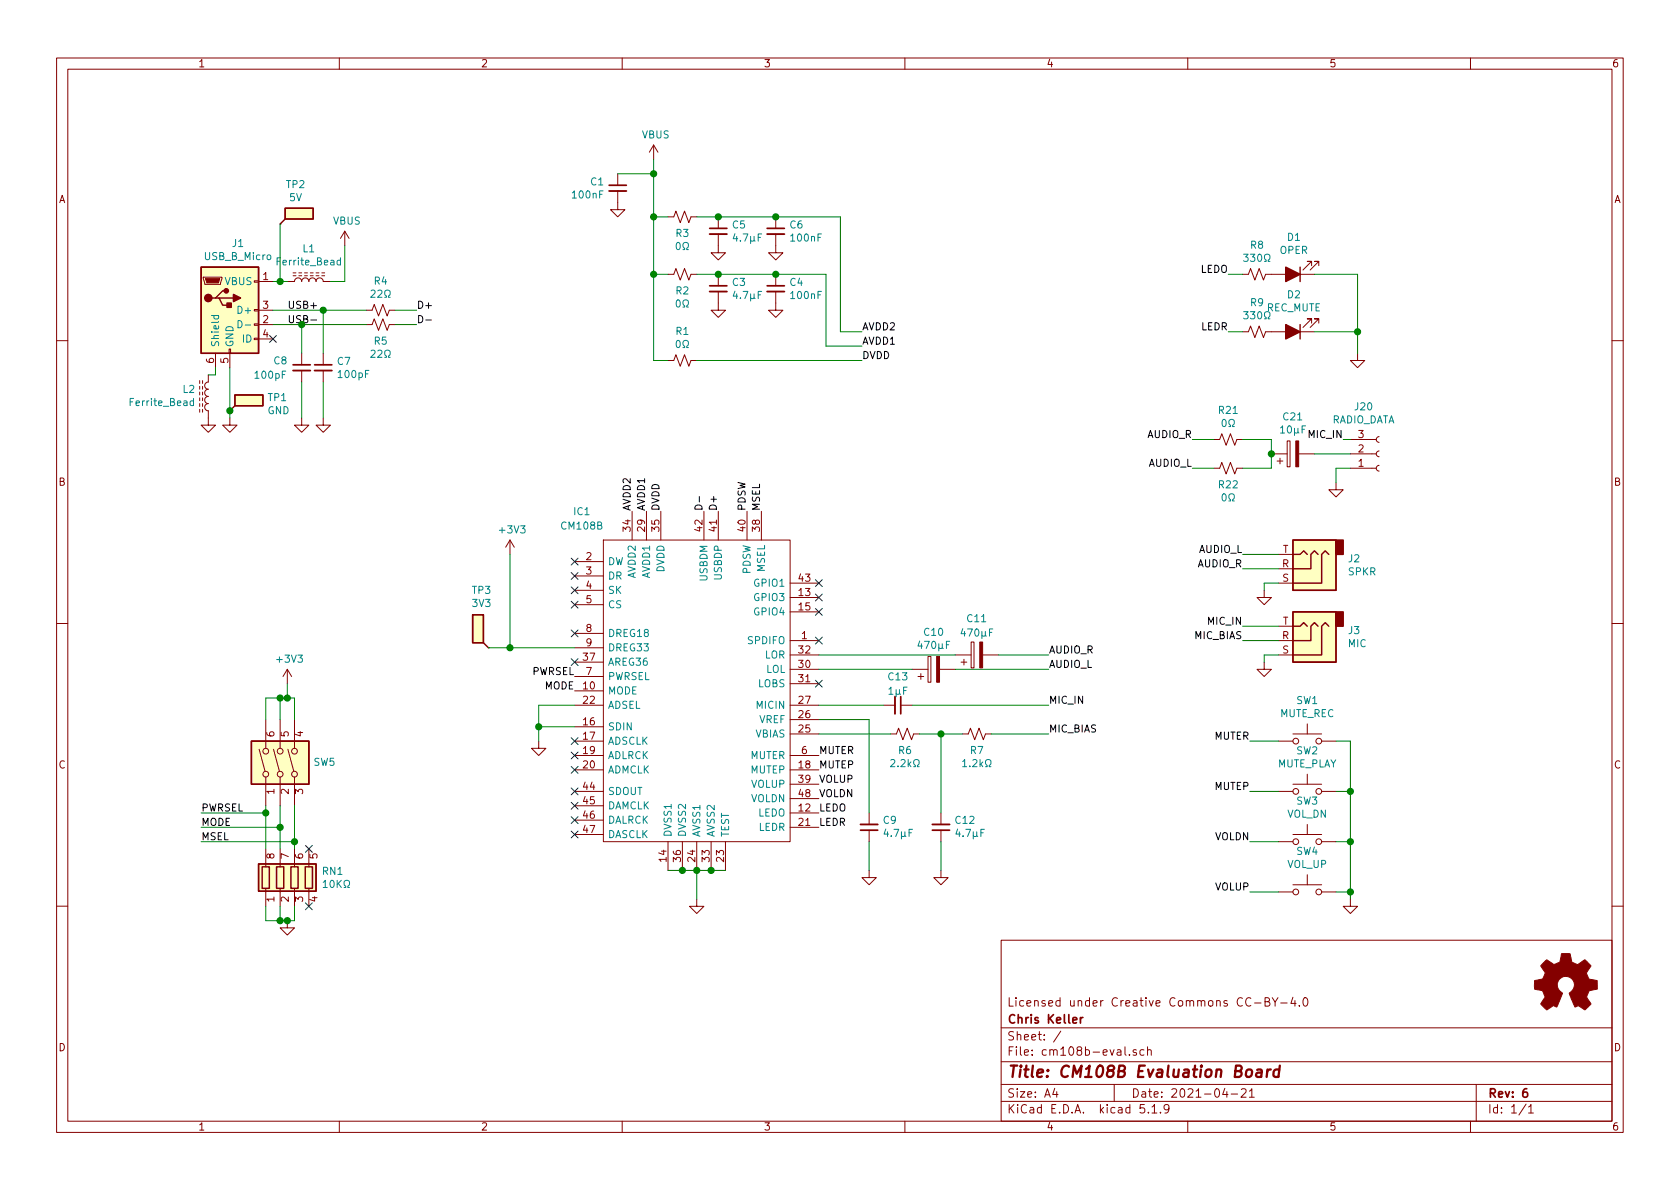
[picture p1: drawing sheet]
EESchema Schematic File Version 4
EELAYER 30 0
EELAYER END
$Descr A4 11693 8268
encoding utf-8
Sheet 1 1
Title "CM108B Evaluation Board"
Date "2021-04-21"
Rev "6"
Comp "Chris Keller"
Comment1 "Licensed under Creative Commons CC-BY-4.0"
Comment2 ""
Comment3 ""
Comment4 ""
$EndDescr
$Comp
L power:GND #PWR09
U 1 1
P 4850 6250
F 0 "#PWR09" H 4850 6000 50  0001 C CNN
F 1 "GND" H 4855 6077 50  0001 C CNN
F 2 "" H 4850 6250 50  0001 C CNN
F 3 "" H 4850 6250 50  0001 C CNN
	1    4850 6250
	1    0    0    -1  
$EndComp
$Comp
L power:VBUS #PWR05
U 1 1
P 2400 1700
F 0 "#PWR05" H 2400 1550 50  0001 C CNN
F 1 "VBUS" H 2415 1873 50  0000 C CNN
F 2 "" H 2400 1700 50  0001 C CNN
F 3 "" H 2400 1700 50  0001 C CNN
	1    2400 1700
	1    0    0    -1  
$EndComp
$Comp
L power:VBUS #PWR016
U 1 1
P 4550 1100
F 0 "#PWR016" H 4550 950 50  0001 C CNN
F 1 "VBUS" H 4565 1273 50  0000 C CNN
F 2 "" H 4550 1100 50  0001 C CNN
F 3 "" H 4550 1100 50  0001 C CNN
	1    4550 1100
	1    0    0    -1  
$EndComp
$Comp
L power:+3V3 #PWR08
U 1 1
P 3550 3850
F 0 "#PWR08" H 3550 3700 50  0001 C CNN
F 1 "+3V3" H 3565 4023 50  0000 C CNN
F 2 "" H 3550 3850 50  0001 C CNN
F 3 "" H 3550 3850 50  0001 C CNN
	1    3550 3850
	1    0    0    -1  
$EndComp
$Comp
L Connector:TestPoint_Flag TP3
U 1 1
P 3400 4500
F 0 "TP3" V 3797 4548 50  0000 C CNN
F 1 "3V3" V 3706 4548 50  0000 C CNN
F 2 "TestPoint:TestPoint_Pad_D1.0mm" H 3600 4500 50  0001 C CNN
F 3 "-" H 3600 4500 50  0001 C CNN
F 4 "0" H 3797 4648 50  0001 C CNN "Price"
F 5 "-" H 3797 4648 50  0001 C CNN "Vendor Part #"
F 6 "-" H 3797 4648 50  0001 C CNN "Vendor"
	1    3400 4500
	0    -1   -1   0   
$EndComp
$Comp
L Device:R_Small_US R4
U 1 1
P 2650 2150
F 0 "R4" V 2445 2150 50  0000 C CNN
F 1 "22Ω" V 2536 2150 50  0000 C CNN
F 2 "Resistor_SMD:R_1210_3225Metric" H 2650 2150 50  0001 C CNN
F 3 "https://www.mouser.com/datasheet/2/315/AOA0000C301-1488782.pdf" H 2650 2150 50  0001 C CNN
F 4 "0.17" H 2445 2250 50  0001 C CNN "Price"
F 5 "667-ERJ-14YJ220U" H 2445 2250 50  0001 C CNN "Vendor Part #"
F 6 "Mouser" H 2445 2250 50  0001 C CNN "Vendor"
	1    2650 2150
	0    1    1    0   
$EndComp
$Comp
L Device:R_Small_US R5
U 1 1
P 2650 2250
F 0 "R5" V 2763 2250 50  0000 C CNN
F 1 "22Ω" V 2854 2250 50  0000 C CNN
F 2 "Resistor_SMD:R_1210_3225Metric" H 2650 2250 50  0001 C CNN
F 3 "https://www.mouser.com/datasheet/2/315/AOA0000C301-1488782.pdf" H 2650 2250 50  0001 C CNN
F 4 "0.17" H 2763 2350 50  0001 C CNN "Price"
F 5 "667-ERJ-14YJ220U" H 2763 2350 50  0001 C CNN "Vendor Part #"
F 6 "Mouser" H 2763 2350 50  0001 C CNN "Vendor"
	1    2650 2250
	0    1    1    0   
$EndComp
$Comp
L Device:C_Small C8
U 1 1
P 2100 2550
F 0 "C8" H 1900 2600 50  0000 L CNN
F 1 "100pF" H 2000 2500 50  0000 R CNN
F 2 "Capacitor_SMD:C_1210_3225Metric" H 2100 2550 50  0001 C CNN
F 3 "https://www.mouser.com/datasheet/2/212/KEM_C1007_X8R_ULTRA_150C_SMD-1102703.pdf" H 2100 2550 50  0001 C CNN
F 4 "0.28" H 1900 2700 50  0001 C CNN "Price"
F 5 "80-C1210C101K3HACTU" H 1900 2700 50  0001 C CNN "Vendor Part #"
F 6 "Mouser" H 1900 2700 50  0001 C CNN "Vendor"
	1    2100 2550
	1    0    0    -1  
$EndComp
$Comp
L Device:C_Small C7
U 1 1
P 2250 2550
F 0 "C7" H 2342 2596 50  0000 L CNN
F 1 "100pF" H 2342 2505 50  0000 L CNN
F 2 "Capacitor_SMD:C_1210_3225Metric" H 2250 2550 50  0001 C CNN
F 3 "https://www.mouser.com/datasheet/2/212/KEM_C1007_X8R_ULTRA_150C_SMD-1102703.pdf" H 2250 2550 50  0001 C CNN
F 4 "0.28" H 2342 2696 50  0001 C CNN "Price"
F 5 "80-C1210C101K3HACTU" H 2342 2696 50  0001 C CNN "Vendor Part #"
F 6 "Mouser" H 2342 2696 50  0001 C CNN "Vendor"
	1    2250 2550
	1    0    0    -1  
$EndComp
$Comp
L power:GND #PWR03
U 1 1
P 2100 2900
F 0 "#PWR03" H 2100 2650 50  0001 C CNN
F 1 "GND" H 2105 2727 50  0001 C CNN
F 2 "" H 2100 2900 50  0001 C CNN
F 3 "" H 2100 2900 50  0001 C CNN
	1    2100 2900
	1    0    0    -1  
$EndComp
$Comp
L power:GND #PWR04
U 1 1
P 2250 2900
F 0 "#PWR04" H 2250 2650 50  0001 C CNN
F 1 "GND" H 2255 2727 50  0001 C CNN
F 2 "" H 2250 2900 50  0001 C CNN
F 3 "" H 2250 2900 50  0001 C CNN
	1    2250 2900
	1    0    0    -1  
$EndComp
$Comp
L Device:L_Core_Ferrite L1
U 1 1
P 2150 1950
F 0 "L1" V 2375 1950 50  0000 C CNN
F 1 "Ferrite_Bead" V 2284 1950 50  0000 C CNN
F 2 "Inductor_SMD:L_1210_3225Metric" H 2150 1950 50  0001 C CNN
F 3 "https://www.mouser.com/datasheet/2/336/W719-1480588.pdf" H 2150 1950 50  0001 C CNN
F 4 "0.92" H 2375 2050 50  0001 C CNN "Price"
F 5 "673-PE1210CCMC161STS" H 2375 2050 50  0001 C CNN "Vendor Part #"
F 6 "Mouser" H 2375 2050 50  0001 C CNN "Vendor"
	1    2150 1950
	0    -1   -1   0   
$EndComp
$Comp
L Device:L_Core_Ferrite L2
U 1 1
P 1450 2750
F 0 "L2" H 1538 2704 50  0000 L CNN
F 1 "Ferrite_Bead" H 1538 2795 50  0000 L CNN
F 2 "Inductor_SMD:L_1210_3225Metric" H 1450 2750 50  0001 C CNN
F 3 "https://www.mouser.com/datasheet/2/336/W719-1480588.pdf" H 1450 2750 50  0001 C CNN
F 4 "0.92" H 1538 2896 50  0001 C CNN "Price"
F 5 "673-PE1210CCMC161STS" H 1538 2896 50  0001 C CNN "Vendor Part #"
F 6 "Mouser" H 1538 2896 50  0001 C CNN "Vendor"
	1    1450 2750
	-1   0    0    1   
$EndComp
$Comp
L power:GND #PWR01
U 1 1
P 1450 2900
F 0 "#PWR01" H 1450 2650 50  0001 C CNN
F 1 "GND" H 1455 2727 50  0001 C CNN
F 2 "" H 1450 2900 50  0001 C CNN
F 3 "" H 1450 2900 50  0001 C CNN
	1    1450 2900
	1    0    0    -1  
$EndComp
$Comp
L Device:LED_ALT D1
U 1 1
P 9000 1900
F 0 "D1" H 8993 1645 50  0000 C CNN
F 1 "OPER" H 8993 1736 50  0000 C CNN
F 2 "LED_SMD:LED_0603_1608Metric" H 9000 1900 50  0001 C CNN
F 3 "https://www.mouser.com/datasheet/2/445/150060RS75000-1715052.pdf" H 9000 1900 50  0001 C CNN
F 4 "0.15" H 8993 1745 50  0001 C CNN "Price"
F 5 "710-150060RS75000" H 8993 1745 50  0001 C CNN "Vendor Part #"
F 6 "Mouser" H 8993 1745 50  0001 C CNN "Vendor"
	1    9000 1900
	-1   0    0    1   
$EndComp
$Comp
L Device:LED_ALT D2
U 1 1
P 9000 2300
F 0 "D2" H 8993 2045 50  0000 C CNN
F 1 "REC_MUTE" H 8993 2136 50  0000 C CNN
F 2 "LED_SMD:LED_0603_1608Metric" H 9000 2300 50  0001 C CNN
F 3 "https://www.mouser.com/datasheet/2/445/150060RS75000-1715052.pdf" H 9000 2300 50  0001 C CNN
F 4 "0.15" H 8993 2145 50  0001 C CNN "Price"
F 5 "710-150060RS75000" H 8993 2145 50  0001 C CNN "Vendor Part #"
F 6 "Mouser" H 8993 2145 50  0001 C CNN "Vendor"
	1    9000 2300
	-1   0    0    1   
$EndComp
$Comp
L Device:R_Small_US R8
U 1 1
P 8750 1900
F 0 "R8" V 8545 1900 50  0000 C CNN
F 1 "330Ω" V 8636 1900 50  0000 C CNN
F 2 "Resistor_SMD:R_1210_3225Metric" H 8750 1900 50  0001 C CNN
F 3 "https://www.mouser.com/datasheet/2/418/4/NG_DS_1773204-3_1-1358553.pdf" H 8750 1900 50  0001 C CNN
F 4 "0.13" H 8545 2000 50  0001 C CNN "Price"
F 5 "279-CRGCQ1210J330R" H 8545 2000 50  0001 C CNN "Vendor Part #"
F 6 "Mouser" H 8545 2000 50  0001 C CNN "Vendor"
	1    8750 1900
	0    1    1    0   
$EndComp
$Comp
L Device:R_Small_US R9
U 1 1
P 8750 2300
F 0 "R9" V 8545 2300 50  0000 C CNN
F 1 "330Ω" V 8636 2300 50  0000 C CNN
F 2 "Resistor_SMD:R_1210_3225Metric" H 8750 2300 50  0001 C CNN
F 3 "https://www.mouser.com/datasheet/2/418/4/NG_DS_1773204-3_1-1358553.pdf" H 8750 2300 50  0001 C CNN
F 4 "0.13" H 8545 2400 50  0001 C CNN "Price"
F 5 "279-CRGCQ1210J330R" H 8545 2400 50  0001 C CNN "Vendor Part #"
F 6 "Mouser" H 8545 2400 50  0001 C CNN "Vendor"
	1    8750 2300
	0    1    1    0   
$EndComp
$Comp
L power:GND #PWR021
U 1 1
P 9400 6250
F 0 "#PWR021" H 9400 6000 50  0001 C CNN
F 1 "GND" H 9405 6077 50  0001 C CNN
F 2 "" H 9400 6250 50  0001 C CNN
F 3 "" H 9400 6250 50  0001 C CNN
	1    9400 6250
	1    0    0    -1  
$EndComp
$Comp
L power:GND #PWR022
U 1 1
P 9450 2450
F 0 "#PWR022" H 9450 2200 50  0001 C CNN
F 1 "GND" H 9455 2277 50  0001 C CNN
F 2 "" H 9450 2450 50  0001 C CNN
F 3 "" H 9450 2450 50  0001 C CNN
	1    9450 2450
	1    0    0    -1  
$EndComp
$Comp
L power:+3V3 #PWR06
U 1 1
P 2000 4750
F 0 "#PWR06" H 2000 4600 50  0001 C CNN
F 1 "+3V3" H 2015 4923 50  0000 C CNN
F 2 "" H 2000 4750 50  0001 C CNN
F 3 "" H 2000 4750 50  0001 C CNN
	1    2000 4750
	1    0    0    -1  
$EndComp
$Comp
L power:GND #PWR07
U 1 1
P 2000 6400
F 0 "#PWR07" H 2000 6150 50  0001 C CNN
F 1 "GND" H 2005 6227 50  0001 C CNN
F 2 "" H 2000 6400 50  0001 C CNN
F 3 "" H 2000 6400 50  0001 C CNN
	1    2000 6400
	1    0    0    -1  
$EndComp
$Comp
L Device:R_Small_US R3
U 1 1
P 4750 1500
F 0 "R3" V 4863 1500 50  0000 C CNN
F 1 "0Ω" V 4954 1500 50  0000 C CNN
F 2 "Resistor_SMD:R_1210_3225Metric" H 4750 1500 50  0001 C CNN
F 3 "https://www.mouser.com/datasheet/2/219/RK73Z-1825387.pdf" H 4750 1500 50  0001 C CNN
F 4 "0.14" H 4863 1600 50  0001 C CNN "Price"
F 5 "660-RK73Z2ETTD" H 4863 1600 50  0001 C CNN "Vendor Part #"
F 6 "Mouser" H 4863 1600 50  0001 C CNN "Vendor"
	1    4750 1500
	0    1    1    0   
$EndComp
$Comp
L Device:C_Small C5
U 1 1
P 5000 1600
F 0 "C5" H 5092 1646 50  0000 L CNN
F 1 "4.7μF" H 5092 1555 50  0000 L CNN
F 2 "Capacitor_SMD:C_1210_3225Metric" H 5000 1600 50  0001 C CNN
F 3 "https://www.mouser.com/datasheet/2/396/mlcc02_e-1307760.pdf" H 5000 1600 50  0001 C CNN
F 4 "0.35" H 5092 1746 50  0001 C CNN "Price"
F 5 "963-EMK325B7475MN-T" H 5092 1746 50  0001 C CNN "Vendor Part #"
F 6 "Mouser" H 5092 1746 50  0001 C CNN "Vendor"
	1    5000 1600
	1    0    0    -1  
$EndComp
$Comp
L Device:C_Small C6
U 1 1
P 5400 1600
F 0 "C6" H 5492 1646 50  0000 L CNN
F 1 "100nF" H 5492 1555 50  0000 L CNN
F 2 "Capacitor_SMD:C_1210_3225Metric" H 5400 1600 50  0001 C CNN
F 3 "https://www.mouser.com/datasheet/2/212/KEM_C1023_X7R_AUTO_SMD-1093309.pdf" H 5400 1600 50  0001 C CNN
F 4 "0.37" H 5492 1746 50  0001 C CNN "Price"
F 5 "80-C1210C104K5RAUTO" H 5492 1746 50  0001 C CNN "Vendor Part #"
F 6 "Mouser" H 5492 1746 50  0001 C CNN "Vendor"
	1    5400 1600
	1    0    0    -1  
$EndComp
$Comp
L Device:R_Small_US R2
U 1 1
P 4750 1900
F 0 "R2" V 4863 1900 50  0000 C CNN
F 1 "0Ω" V 4954 1900 50  0000 C CNN
F 2 "Resistor_SMD:R_1210_3225Metric" H 4750 1900 50  0001 C CNN
F 3 "https://www.mouser.com/datasheet/2/219/RK73Z-1825387.pdf" H 4750 1900 50  0001 C CNN
F 4 "0.14" H 4863 2000 50  0001 C CNN "Price"
F 5 "660-RK73Z2ETTD" H 4863 2000 50  0001 C CNN "Vendor Part #"
F 6 "Mouser" H 4863 2000 50  0001 C CNN "Vendor"
	1    4750 1900
	0    1    1    0   
$EndComp
$Comp
L Device:C_Small C3
U 1 1
P 5000 2000
F 0 "C3" H 5092 2046 50  0000 L CNN
F 1 "4.7μF" H 5092 1955 50  0000 L CNN
F 2 "Capacitor_SMD:C_1210_3225Metric" H 5000 2000 50  0001 C CNN
F 3 "https://www.mouser.com/datasheet/2/396/mlcc02_e-1307760.pdf" H 5000 2000 50  0001 C CNN
F 4 "0.35" H 5092 2146 50  0001 C CNN "Price"
F 5 "963-EMK325B7475MN-T" H 5092 2146 50  0001 C CNN "Vendor Part #"
F 6 "Mouser" H 5092 2146 50  0001 C CNN "Vendor"
	1    5000 2000
	1    0    0    -1  
$EndComp
$Comp
L Device:C_Small C4
U 1 1
P 5400 2000
F 0 "C4" H 5492 2046 50  0000 L CNN
F 1 "100nF" H 5492 1955 50  0000 L CNN
F 2 "Capacitor_SMD:C_1210_3225Metric" H 5400 2000 50  0001 C CNN
F 3 "https://www.mouser.com/datasheet/2/212/KEM_C1023_X7R_AUTO_SMD-1093309.pdf" H 5400 2000 50  0001 C CNN
F 4 "0.37" H 5492 2146 50  0001 C CNN "Price"
F 5 "80-C1210C104K5RAUTO" H 5492 2146 50  0001 C CNN "Vendor Part #"
F 6 "Mouser" H 5492 2146 50  0001 C CNN "Vendor"
	1    5400 2000
	1    0    0    -1  
$EndComp
$Comp
L power:GND #PWR014
U 1 1
P 5000 1700
F 0 "#PWR014" H 5000 1450 50  0001 C CNN
F 1 "GND" H 5005 1527 50  0001 C CNN
F 2 "" H 5000 1700 50  0001 C CNN
F 3 "" H 5000 1700 50  0001 C CNN
	1    5000 1700
	1    0    0    -1  
$EndComp
$Comp
L Device:C_Small C1
U 1 1
P 4300 1300
F 0 "C1" H 4209 1346 50  0000 R CNN
F 1 "100nF" H 4209 1255 50  0000 R CNN
F 2 "Capacitor_SMD:C_1210_3225Metric" H 4300 1300 50  0001 C CNN
F 3 "https://www.mouser.com/datasheet/2/212/KEM_C1023_X7R_AUTO_SMD-1093309.pdf" H 4300 1300 50  0001 C CNN
F 4 "0.37" H 4209 1446 50  0001 C CNN "Price"
F 5 "80-C1210C104K5RAUTO" H 4209 1446 50  0001 C CNN "Vendor Part #"
F 6 "Mouser" H 4209 1446 50  0001 C CNN "Vendor"
	1    4300 1300
	1    0    0    -1  
$EndComp
$Comp
L power:GND #PWR017
U 1 1
P 4300 1400
F 0 "#PWR017" H 4300 1150 50  0001 C CNN
F 1 "GND" H 4305 1227 50  0001 C CNN
F 2 "" H 4300 1400 50  0001 C CNN
F 3 "" H 4300 1400 50  0001 C CNN
	1    4300 1400
	1    0    0    -1  
$EndComp
$Comp
L Device:CP C10
U 1 1
P 6500 4650
F 0 "C10" V 6755 4650 50  0000 C CNN
F 1 "470μF" V 6664 4650 50  0000 C CNN
F 2 "Vishay:CAPPM7343X430N" H 6538 4500 50  0001 C CNN
F 3 "https://www.mouser.com/datasheet/2/427/293d-1763499.pdf" H 6500 4650 50  0001 C CNN
F 4 "1.3" H 6755 4750 50  0001 C CNN "Price"
F 5 "74-293D477X9010E2TE3" V 6500 4650 50  0001 C CNN "Vendor Part #"
F 6 "Mouser" H 6755 4750 50  0001 C CNN "Vendor"
	1    6500 4650
	0    -1   -1   0   
$EndComp
$Comp
L Connector:AudioJack3 J2
U 1 1
P 9100 3950
F 0 "J2" H 8820 3883 50  0000 R CNN
F 1 "SPKR" H 8820 3974 50  0000 R CNN
F 2 "Connector_Audio:Jack_3.5mm_CUI_SJ-3524-SMT_Horizontal" H 9100 3950 50  0001 C CNN
F 3 "https://www.mouser.com/datasheet/2/670/sj_352x_smt-1779397.pdf" H 9100 3950 50  0001 C CNN
F 4 "1.26" H 8820 3983 50  0001 C CNN "Price"
F 5 "490-SJ3524-SMT-TR-GR" H 9100 3950 50  0001 C CNN "Vendor Part #"
F 6 "Mouser" H 8820 3983 50  0001 C CNN "Vendor"
	1    9100 3950
	-1   0    0    1   
$EndComp
$Comp
L power:GND #PWR019
U 1 1
P 8800 4600
F 0 "#PWR019" H 8800 4350 50  0001 C CNN
F 1 "GND" H 8805 4427 50  0001 C CNN
F 2 "" H 8800 4600 50  0001 C CNN
F 3 "" H 8800 4600 50  0001 C CNN
	1    8800 4600
	1    0    0    -1  
$EndComp
$Comp
L Connector:AudioJack3 J3
U 1 1
P 9100 4450
F 0 "J3" H 8820 4383 50  0000 R CNN
F 1 "MIC" H 8820 4474 50  0000 R CNN
F 2 "Connector_Audio:Jack_3.5mm_CUI_SJ-3524-SMT_Horizontal" H 9100 4450 50  0001 C CNN
F 3 "https://www.mouser.com/datasheet/2/670/sj_352x_smt-1779397.pdf" H 9100 4450 50  0001 C CNN
F 4 "1.26" H 8820 4483 50  0001 C CNN "Price"
F 5 "490-SJ3524SMTTRPI" H 9100 4450 50  0001 C CNN "Vendor Part #"
F 6 "Mouser" H 8820 4483 50  0001 C CNN "Vendor"
	1    9100 4450
	-1   0    0    1   
$EndComp
$Comp
L power:GND #PWR010
U 1 1
P 6050 6050
F 0 "#PWR010" H 6050 5800 50  0001 C CNN
F 1 "GND" H 6055 5877 50  0001 C CNN
F 2 "" H 6050 6050 50  0001 C CNN
F 3 "" H 6050 6050 50  0001 C CNN
	1    6050 6050
	1    0    0    -1  
$EndComp
$Comp
L Device:C_Small C9
U 1 1
P 6050 5750
F 0 "C9" H 5958 5704 50  0000 R CNN
F 1 "4.7μF" H 5958 5795 50  0000 R CNN
F 2 "Capacitor_SMD:C_1210_3225Metric" H 6050 5750 50  0001 C CNN
F 3 "https://www.mouser.com/datasheet/2/396/mlcc02_e-1307760.pdf" H 6050 5750 50  0001 C CNN
F 4 "0.35" H 5958 5804 50  0001 C CNN "Price"
F 5 "963-EMK325B7475MN-T" H 5958 5804 50  0001 C CNN "Vendor Part #"
F 6 "Mouser" H 5958 5804 50  0001 C CNN "Vendor"
	1    6050 5750
	-1   0    0    1   
$EndComp
$Comp
L Device:R_Small_US R6
U 1 1
P 6300 5100
F 0 "R6" V 6413 5100 50  0000 C CNN
F 1 "2.2kΩ" V 6504 5100 50  0000 C CNN
F 2 "Resistor_SMD:R_1210_3225Metric" H 6300 5100 50  0001 C CNN
F 3 "https://www.mouser.com/datasheet/2/219/RK73H-1825326.pdf" H 6300 5100 50  0001 C CNN
F 4 "0.2" H 6413 5200 50  0001 C CNN "Price"
F 5 "660-RK73H2ETTD2201F" H 6413 5200 50  0001 C CNN "Vendor Part #"
F 6 "Mouser" H 6413 5200 50  0001 C CNN "Vendor"
	1    6300 5100
	0    1    1    0   
$EndComp
$Comp
L Device:R_Small_US R7
U 1 1
P 6800 5100
F 0 "R7" V 6913 5100 50  0000 C CNN
F 1 "1.2kΩ" V 7004 5100 50  0000 C CNN
F 2 "Resistor_SMD:R_1210_3225Metric" H 6800 5100 50  0001 C CNN
F 3 "https://www.mouser.com/datasheet/2/447/PYu_RC_Group_51_RoHS_L_10-1664068.pdf" H 6800 5100 50  0001 C CNN
F 4 "0.16" H 6913 5200 50  0001 C CNN "Price"
F 5 "603-RC1210FR-071K2L" H 6913 5200 50  0001 C CNN "Vendor Part #"
F 6 "Mouser" H 6913 5200 50  0001 C CNN "Vendor"
	1    6800 5100
	0    1    1    0   
$EndComp
$Comp
L power:GND #PWR013
U 1 1
P 6550 6050
F 0 "#PWR013" H 6550 5800 50  0001 C CNN
F 1 "GND" H 6555 5877 50  0001 C CNN
F 2 "" H 6550 6050 50  0001 C CNN
F 3 "" H 6550 6050 50  0001 C CNN
	1    6550 6050
	1    0    0    -1  
$EndComp
$Comp
L Device:C_Small C12
U 1 1
P 6550 5750
F 0 "C12" H 6458 5704 50  0000 R CNN
F 1 "4.7μF" H 6458 5795 50  0000 R CNN
F 2 "Capacitor_SMD:C_1210_3225Metric" H 6550 5750 50  0001 C CNN
F 3 "https://www.mouser.com/datasheet/2/396/mlcc02_e-1307760.pdf" H 6550 5750 50  0001 C CNN
F 4 "0.35" H 6458 5804 50  0001 C CNN "Price"
F 5 "963-EMK325B7475MN-T" H 6458 5804 50  0001 C CNN "Vendor Part #"
F 6 "Mouser" H 6458 5804 50  0001 C CNN "Vendor"
	1    6550 5750
	-1   0    0    1   
$EndComp
$Comp
L power:GND #PWR018
U 1 1
P 8800 4100
F 0 "#PWR018" H 8800 3850 50  0001 C CNN
F 1 "GND" H 8805 3927 50  0001 C CNN
F 2 "" H 8800 4100 50  0001 C CNN
F 3 "" H 8800 4100 50  0001 C CNN
	1    8800 4100
	1    0    0    -1  
$EndComp
$Comp
L Connector:Conn_01x03_Female J20
U 1 1
P 9600 3150
F 0 "J20" H 9492 2825 50  0000 C CNN
F 1 "RADIO_DATA" H 9492 2916 50  0000 C CNN
F 2 "Connector_JST:JST_PH_B3B-PH-SM4-TB_1x03-1MP_P2.00mm_Vertical" H 9600 3150 50  0001 C CNN
F 3 "https://www.mouser.com/datasheet/2/737/4389_C13924-001_CCP-W20-03-BK-SMT-R-A-1708610.pdf" H 9600 3150 50  0001 C CNN
F 4 "0.35" H 9492 2925 50  0001 C CNN "Price"
F 5 "485-4389" H 9492 2925 50  0001 C CNN "Vendor Part #"
F 6 "Mouser" H 9492 2925 50  0001 C CNN "Vendor"
	1    9600 3150
	1    0    0    1   
$EndComp
$Comp
L power:GND #PWR020
U 1 1
P 9300 3350
F 0 "#PWR020" H 9300 3100 50  0001 C CNN
F 1 "GND" H 9305 3177 50  0001 C CNN
F 2 "" H 9300 3350 50  0001 C CNN
F 3 "" H 9300 3350 50  0001 C CNN
	1    9300 3350
	1    0    0    -1  
$EndComp
$Comp
L Device:R_Small_US R21
U 1 1
P 8550 3050
F 0 "R21" V 8345 3050 50  0000 C CNN
F 1 "0Ω" V 8436 3050 50  0000 C CNN
F 2 "Resistor_SMD:R_1210_3225Metric" H 8550 3050 50  0001 C CNN
F 3 "https://www.mouser.com/datasheet/2/219/RK73Z-1825387.pdf" H 8550 3050 50  0001 C CNN
F 4 "0.14" H 8345 3150 50  0001 C CNN "Price"
F 5 "660-RK73Z2ETTD" H 8345 3150 50  0001 C CNN "Vendor Part #"
F 6 "Mouser" H 8345 3150 50  0001 C CNN "Vendor"
	1    8550 3050
	0    1    1    0   
$EndComp
$Comp
L Device:R_Small_US R22
U 1 1
P 8550 3250
F 0 "R22" V 8663 3250 50  0000 C CNN
F 1 "0Ω" V 8754 3250 50  0000 C CNN
F 2 "Resistor_SMD:R_1210_3225Metric" H 8550 3250 50  0001 C CNN
F 3 "https://www.mouser.com/datasheet/2/219/RK73Z-1825387.pdf" H 8550 3250 50  0001 C CNN
F 4 "0.14" H 8663 3350 50  0001 C CNN "Price"
F 5 "660-RK73Z2ETTD" H 8663 3350 50  0001 C CNN "Vendor Part #"
F 6 "Mouser" H 8663 3350 50  0001 C CNN "Vendor"
	1    8550 3250
	0    1    1    0   
$EndComp
$Comp
L Device:CP C21
U 1 1
P 9000 3150
F 0 "C21" V 9255 3150 50  0000 C CNN
F 1 "10μF" V 9164 3150 50  0000 C CNN
F 2 "Capacitor_SMD:C_1210_3225Metric" H 9038 3000 50  0001 C CNN
F 3 "https://www.mouser.com/datasheet/2/210/WTC_MLCC_General_Purpose-1534899.pdf" H 9000 3150 50  0001 C CNN
F 4 "0.29" H 9255 3250 50  0001 C CNN "Price"
F 5 "791-1210F106Z100CT" H 9255 3250 50  0001 C CNN "Vendor Part #"
F 6 "Mouser" H 9255 3250 50  0001 C CNN "Vendor"
	1    9000 3150
	0    -1   -1   0   
$EndComp
$Comp
L Device:C_Small C13
U 1 1
P 6250 4900
F 0 "C13" V 6050 4900 50  0000 C CNN
F 1 "1μF" V 6150 4900 50  0000 C CNN
F 2 "Capacitor_SMD:C_1210_3225Metric" H 6250 4900 50  0001 C CNN
F 3 "https://www.mouser.com/datasheet/2/210/WTC_MLCC_General_Purpose-1534899.pdf" H 6250 4900 50  0001 C CNN
F 4 "0.13" H 6050 5000 50  0001 C CNN "Price"
F 5 "791-1210B105M101CT" H 6050 5000 50  0001 C CNN "Vendor Part #"
F 6 "Mouser" H 6050 5000 50  0001 C CNN "Vendor"
	1    6250 4900
	0    1    1    0   
$EndComp
$Comp
L Switch:SW_Push SW1
U 1 1
P 9100 5150
F 0 "SW1" H 9100 5435 50  0000 C CNN
F 1 "MUTE_REC" H 9100 5344 50  0000 C CNN
F 2 "Omron:SW_SPST_Omron_B3FS-100xP" H 9100 5350 50  0001 C CNN
F 3 "https://www.mouser.com/datasheet/2/307/omron_B3FS-1189765.pdf" H 9100 5350 50  0001 C CNN
F 4 "0.58" H 9100 5535 50  0001 C CNN "Price"
F 5 "653-B3FS-1002P" H 9100 5535 50  0001 C CNN "Vendor Part #"
F 6 "Mouser" H 9100 5535 50  0001 C CNN "Vendor"
	1    9100 5150
	1    0    0    -1  
$EndComp
$Comp
L Switch:SW_Push SW2
U 1 1
P 9100 5500
F 0 "SW2" H 9100 5785 50  0000 C CNN
F 1 "MUTE_PLAY" H 9100 5694 50  0000 C CNN
F 2 "Omron:SW_SPST_Omron_B3FS-100xP" H 9100 5700 50  0001 C CNN
F 3 "https://www.mouser.com/datasheet/2/307/omron_B3FS-1189765.pdf" H 9100 5700 50  0001 C CNN
F 4 "0.58" H 9100 5885 50  0001 C CNN "Price"
F 5 "653-B3FS-1002P" H 9100 5885 50  0001 C CNN "Vendor Part #"
F 6 "Mouser" H 9100 5885 50  0001 C CNN "Vendor"
	1    9100 5500
	1    0    0    -1  
$EndComp
$Comp
L Switch:SW_Push SW3
U 1 1
P 9100 5850
F 0 "SW3" H 9100 6135 50  0000 C CNN
F 1 "VOL_DN" H 9100 6044 50  0000 C CNN
F 2 "Omron:SW_SPST_Omron_B3FS-100xP" H 9100 6050 50  0001 C CNN
F 3 "https://www.mouser.com/datasheet/2/307/omron_B3FS-1189765.pdf" H 9100 6050 50  0001 C CNN
F 4 "0.58" H 9100 6235 50  0001 C CNN "Price"
F 5 "653-B3FS-1002P" H 9100 6235 50  0001 C CNN "Vendor Part #"
F 6 "Mouser" H 9100 6235 50  0001 C CNN "Vendor"
	1    9100 5850
	1    0    0    -1  
$EndComp
$Comp
L Switch:SW_Push SW4
U 1 1
P 9100 6200
F 0 "SW4" H 9100 6485 50  0000 C CNN
F 1 "VOL_UP" H 9100 6394 50  0000 C CNN
F 2 "Omron:SW_SPST_Omron_B3FS-100xP" H 9100 6400 50  0001 C CNN
F 3 "https://www.mouser.com/datasheet/2/307/omron_B3FS-1189765.pdf" H 9100 6400 50  0001 C CNN
F 4 "0.58" H 9100 6585 50  0001 C CNN "Price"
F 5 "653-B3FS-1002P" H 9100 6585 50  0001 C CNN "Vendor Part #"
F 6 "Mouser" H 9100 6585 50  0001 C CNN "Vendor"
	1    9100 6200
	1    0    0    -1  
$EndComp
$Comp
L power:GND #PWR02
U 1 1
P 1600 2900
F 0 "#PWR02" H 1600 2650 50  0001 C CNN
F 1 "GND" H 1605 2727 50  0001 C CNN
F 2 "" H 1600 2900 50  0001 C CNN
F 3 "" H 1600 2900 50  0001 C CNN
	1    1600 2900
	1    0    0    -1  
$EndComp
$Comp
L power:GND #PWR011
U 1 1
P 5400 1700
F 0 "#PWR011" H 5400 1450 50  0001 C CNN
F 1 "GND" H 5405 1527 50  0001 C CNN
F 2 "" H 5400 1700 50  0001 C CNN
F 3 "" H 5400 1700 50  0001 C CNN
	1    5400 1700
	1    0    0    -1  
$EndComp
$Comp
L power:GND #PWR012
U 1 1
P 5400 2100
F 0 "#PWR012" H 5400 1850 50  0001 C CNN
F 1 "GND" H 5405 1927 50  0001 C CNN
F 2 "" H 5400 2100 50  0001 C CNN
F 3 "" H 5400 2100 50  0001 C CNN
	1    5400 2100
	1    0    0    -1  
$EndComp
$Comp
L power:GND #PWR015
U 1 1
P 5000 2100
F 0 "#PWR015" H 5000 1850 50  0001 C CNN
F 1 "GND" H 5005 1927 50  0001 C CNN
F 2 "" H 5000 2100 50  0001 C CNN
F 3 "" H 5000 2100 50  0001 C CNN
	1    5000 2100
	1    0    0    -1  
$EndComp
$Comp
L Connector:USB_B_Micro J1
U 1 1
P 1600 2150
F 0 "J1" H 1657 2617 50  0000 C CNN
F 1 "USB_B_Micro" H 1657 2526 50  0000 C CNN
F 2 "CUI:UJ2-MIBH-4-SMT" H 1750 2100 50  0001 C CNN
F 3 "https://www.mouser.com/datasheet/2/670/uj2_mibh_4_smt-1313358.pdf" H 1750 2100 50  0001 C CNN
F 4 "0.79" H 1657 2717 50  0001 C CNN "Price"
F 5 "490-UJ2-MIBH-4-SMT" H 1657 2717 50  0001 C CNN "Vendor Part #"
F 6 "Mouser" H 1657 2717 50  0001 C CNN "Vendor"
	1    1600 2150
	1    0    0    -1  
$EndComp
Text Label 4900 3550 1    50   ~ 0
D-
Text Label 5000 3550 1    50   ~ 0
D+
Text Label 2900 2150 0    50   ~ 0
D+
Text Label 2900 2250 0    50   ~ 0
D-
Text Label 4000 4700 2    50   ~ 0
PWRSEL
Text Label 4000 4800 2    50   ~ 0
MODE
Text Label 1400 5650 0    50   ~ 0
PWRSEL
Text Label 1400 5750 0    50   ~ 0
MODE
Text Label 5300 3550 1    50   ~ 0
MSEL
Text Label 1400 5850 0    50   ~ 0
MSEL
Text Label 5700 5650 0    50   ~ 0
LEDO
Text Label 5700 5750 0    50   ~ 0
LEDR
Text Label 8550 1900 2    50   ~ 0
LEDO
Text Label 8550 2300 2    50   ~ 0
LEDR
Text Label 5200 3550 1    50   ~ 0
PDSW
Text Label 5700 5250 0    50   ~ 0
MUTER
Text Label 5700 5350 0    50   ~ 0
MUTEP
Text Label 5700 5450 0    50   ~ 0
VOLUP
Text Label 5700 5550 0    50   ~ 0
VOLDN
Text Label 8700 5150 2    50   ~ 0
MUTER
Text Label 8700 5500 2    50   ~ 0
MUTEP
Text Label 8700 6200 2    50   ~ 0
VOLUP
Text Label 8700 5850 2    50   ~ 0
VOLDN
Text Label 7300 4900 0    50   ~ 0
MIC_IN
Text Label 7300 5100 0    50   ~ 0
MIC_BIAS
Text Label 7300 4650 0    50   ~ 0
AUDIO_L
Text Label 7300 4550 0    50   ~ 0
AUDIO_R
Text Label 8650 4350 2    50   ~ 0
MIC_IN
Text Label 8650 4450 2    50   ~ 0
MIC_BIAS
Text Label 8650 3850 2    50   ~ 0
AUDIO_L
Text Label 8650 3950 2    50   ~ 0
AUDIO_R
Text Label 9350 3050 2    50   ~ 0
MIC_IN
Text Label 8300 3250 2    50   ~ 0
AUDIO_L
Text Label 8300 3050 2    50   ~ 0
AUDIO_R
Text Label 2000 2150 0    50   ~ 0
USB+
Text Label 2000 2250 0    50   ~ 0
USB-
Wire Wire Line
	1900 2150 2250 2150
Wire Wire Line
	1900 2250 2100 2250
Wire Wire Line
	2750 2150 2900 2150
Wire Wire Line
	2750 2250 2900 2250
Wire Wire Line
	1900 1950 1950 1950
Wire Wire Line
	2100 2450 2100 2250
Wire Wire Line
	2100 2250 2550 2250
Wire Wire Line
	2250 2450 2250 2150
Wire Wire Line
	2250 2150 2550 2150
Wire Wire Line
	2100 2900 2100 2650
Wire Wire Line
	2250 2900 2250 2650
Wire Wire Line
	9300 5150 9400 5150
Wire Wire Line
	9400 5150 9400 5500
Wire Wire Line
	9300 5500 9400 5500
Wire Wire Line
	9400 5500 9400 5850
Wire Wire Line
	9300 5850 9400 5850
Wire Wire Line
	9400 5850 9400 6200
Wire Wire Line
	9300 6200 9400 6200
Wire Wire Line
	8550 2300 8650 2300
Wire Wire Line
	9150 1900 9450 1900
Wire Wire Line
	9450 1900 9450 2300
Wire Wire Line
	9150 2300 9450 2300
Wire Wire Line
	8550 1900 8650 1900
Wire Wire Line
	3400 4500 3550 4500
Wire Wire Line
	3550 4500 3550 3850
Wire Wire Line
	3550 4500 4000 4500
Wire Wire Line
	9400 6250 9400 6200
Wire Wire Line
	2000 4850 2000 4750
Wire Wire Line
	4550 1100 4550 1200
Wire Wire Line
	4550 1500 4650 1500
Wire Wire Line
	4850 1500 5000 1500
Wire Wire Line
	5000 1500 5400 1500
Wire Wire Line
	5400 1500 5850 1500
Wire Wire Line
	4850 1900 5000 1900
Wire Wire Line
	5000 1900 5400 1900
Wire Wire Line
	5400 1900 5750 1900
Wire Wire Line
	4650 1900 4550 1900
Wire Wire Line
	4550 1500 4550 1900
Wire Wire Line
	4300 1200 4550 1200
Wire Wire Line
	5700 4650 6350 4650
Wire Wire Line
	8650 3950 8900 3950
Wire Wire Line
	8650 3850 8900 3850
Wire Wire Line
	8900 4050 8800 4050
Wire Wire Line
	8650 4350 8900 4350
Wire Wire Line
	6050 5850 6050 6050
Wire Wire Line
	5700 5100 6200 5100
Wire Wire Line
	8650 4450 8900 4450
Wire Wire Line
	6550 5850 6550 6050
Wire Wire Line
	8900 4550 8800 4550
Wire Wire Line
	6350 4900 7300 4900
Wire Wire Line
	8800 4050 8800 4100
Wire Wire Line
	8800 4550 8800 4600
Wire Wire Line
	6900 5100 7300 5100
Wire Wire Line
	9300 3350 9300 3250
Wire Wire Line
	9300 3250 9400 3250
Wire Wire Line
	9400 3050 9350 3050
Wire Wire Line
	9150 3150 9400 3150
Wire Wire Line
	8450 3050 8300 3050
Wire Wire Line
	8450 3250 8300 3250
Wire Wire Line
	8850 3050 8850 3150
Wire Wire Line
	8650 3050 8850 3050
Wire Wire Line
	8850 3150 8850 3250
Wire Wire Line
	8650 3250 8850 3250
Wire Wire Line
	2300 1950 2400 1950
Wire Wire Line
	2400 1950 2400 1700
Wire Wire Line
	8900 5150 8700 5150
Wire Wire Line
	8700 6200 8900 6200
Wire Wire Line
	8900 5850 8700 5850
Wire Wire Line
	8900 5500 8700 5500
Wire Wire Line
	1600 2550 1600 2850
Wire Wire Line
	1500 2550 1500 2600
Wire Wire Line
	1500 2600 1450 2600
Wire Wire Line
	4850 6050 4850 6250
Wire Wire Line
	5700 4900 6150 4900
Wire Wire Line
	5700 5000 6050 5000
Wire Wire Line
	6400 5100 6550 5100
Wire Wire Line
	6550 5100 6550 5650
Wire Wire Line
	6550 5100 6700 5100
Wire Wire Line
	6050 5650 6050 5000
Wire Wire Line
	4550 1200 4550 1500
Wire Wire Line
	5850 1500 5850 2300
Wire Wire Line
	5850 2300 6000 2300
Wire Wire Line
	5750 1900 5750 2400
Wire Wire Line
	5750 2400 6000 2400
Wire Wire Line
	4550 1900 4550 2500
Wire Wire Line
	4550 2500 4650 2500
Connection ~ 2100 2250
Connection ~ 2250 2150
Connection ~ 9400 5500
Connection ~ 9400 5850
Connection ~ 9450 2300
Connection ~ 3550 4500
Connection ~ 9400 6200
Connection ~ 5000 1500
Connection ~ 5400 1500
Connection ~ 5000 1900
Connection ~ 5400 1900
Connection ~ 4550 1500
Connection ~ 4550 1200
Connection ~ 8850 3150
Connection ~ 4850 6050
Connection ~ 6550 5100
Connection ~ 4550 1900
NoConn ~ 4000 3900
NoConn ~ 4000 4000
NoConn ~ 4000 4100
NoConn ~ 4000 4200
NoConn ~ 1900 2350
$Comp
L Connector:TestPoint_Flag TP2
U 1 1
P 1950 1550
F 0 "TP2" H 2058 1827 50  0000 C CNN
F 1 "5V" H 2058 1736 50  0000 C CNN
F 2 "TestPoint:TestPoint_Pad_D1.0mm" H 2150 1550 50  0001 C CNN
F 3 "-" H 2150 1550 50  0001 C CNN
F 4 "0" H 2347 1698 50  0001 C CNN "Price"
F 5 "-" H 2347 1698 50  0001 C CNN "Vendor Part #"
F 6 "-" H 2347 1698 50  0001 C CNN "Vendor"
	1    1950 1550
	1    0    0    -1  
$EndComp
Wire Wire Line
	1950 1550 1950 1950
Connection ~ 1950 1950
Wire Wire Line
	1950 1950 2000 1950
$Comp
L Connector:TestPoint_Flag TP1
U 1 1
P 1600 2850
F 0 "TP1" H 1860 2944 50  0000 L CNN
F 1 "GND" H 1860 2853 50  0000 L CNN
F 2 "TestPoint:TestPoint_Pad_D2.0mm" H 1800 2850 50  0001 C CNN
F 3 "-" H 1800 2850 50  0001 C CNN
F 4 "0" H 1997 2998 50  0001 C CNN "Price"
F 5 "-" H 1997 2998 50  0001 C CNN "Vendor Part #"
F 6 "-" H 1997 2998 50  0001 C CNN "Vendor"
	1    1600 2850
	1    0    0    -1  
$EndComp
Connection ~ 1600 2850
Wire Wire Line
	1600 2850 1600 2900
$Comp
L Switch:SW_DIP_x03 SW5
U 1 1
P 2050 5300
F 0 "SW5" V 2050 5170 50  0000 R CNN
F 1 "SW_DIP_x03" V 2005 5170 50  0001 R CNN
F 2 "Wurth:416131160803" H 2050 5300 50  0001 C CNN
F 3 "https://www.mouser.com/datasheet/2/445/416131160803-1717247.pdf" H 2050 5300 50  0001 C CNN
F 4 "3.31" H 2050 5300 50  0001 C CNN "Price"
F 5 "Mouser" H 2050 5300 50  0001 C CNN "Vendor"
F 6 "710-416131160803" H 2050 5300 50  0001 C CNN "Vendor Part #"
	1    2050 5300
	0    -1   -1   0   
$EndComp
Wire Wire Line
	1850 5000 1850 4850
Wire Wire Line
	1850 4850 1950 4850
Wire Wire Line
	1950 5000 1950 4850
Connection ~ 1950 4850
Wire Wire Line
	1950 4850 2000 4850
Wire Wire Line
	2050 5000 2050 4850
Wire Wire Line
	2050 4850 2000 4850
Connection ~ 2000 4850
$Comp
L Device:R_Pack04 RN1
U 1 1
P 2050 6100
F 0 "RN1" H 2238 6146 50  0000 L CNN
F 1 "10KΩ" H 2238 6055 50  0000 L CNN
F 2 "Resistor_SMD:R_Array_Concave_4x0402" V 2325 6100 50  0001 C CNN
F 3 "https://www.mouser.com/datasheet/2/54/CAT10-1954944.pdf" H 2050 6100 50  0001 C CNN
F 4 "0.10" H 2050 6100 50  0001 C CNN "Price"
F 5 "Mouser" H 2050 6100 50  0001 C CNN "Vendor"
F 6 "652-CAT10A-103J2LF" H 2050 6100 50  0001 C CNN "Vendor Part #"
	1    2050 6100
	1    0    0    -1  
$EndComp
Wire Wire Line
	1850 6300 1850 6400
Wire Wire Line
	1850 6400 1950 6400
Wire Wire Line
	1950 6300 1950 6400
Connection ~ 1950 6400
Wire Wire Line
	1950 6400 2000 6400
Wire Wire Line
	2050 6300 2050 6400
Wire Wire Line
	2050 6400 2000 6400
Connection ~ 2000 6400
NoConn ~ 2150 6300
NoConn ~ 2150 5900
Wire Wire Line
	1850 5600 1850 5650
Wire Wire Line
	1950 5600 1950 5750
Wire Wire Line
	2050 5600 2050 5850
Connection ~ 1850 5650
Wire Wire Line
	1850 5650 1850 5900
Wire Wire Line
	1400 5750 1950 5750
Connection ~ 1950 5750
Wire Wire Line
	1950 5750 1950 5900
Wire Wire Line
	1400 5850 2050 5850
Connection ~ 2050 5850
Wire Wire Line
	2050 5850 2050 5900
Wire Wire Line
	1400 5650 1850 5650
$Comp
L Device:R_Small_US R1
U 1 1
P 4750 2500
F 0 "R1" V 4545 2500 50  0000 C CNN
F 1 "0Ω" V 4636 2500 50  0000 C CNN
F 2 "Resistor_SMD:R_1210_3225Metric" H 4750 2500 50  0001 C CNN
F 3 "https://www.mouser.com/datasheet/2/219/RK73Z-1825387.pdf" H 4750 2500 50  0001 C CNN
F 4 "0.14" H 4863 2600 50  0001 C CNN "Price"
F 5 "660-RK73Z2ETTD" H 4863 2600 50  0001 C CNN "Vendor Part #"
F 6 "Mouser" H 4863 2600 50  0001 C CNN "Vendor"
	1    4750 2500
	0    1    1    0   
$EndComp
Wire Wire Line
	4850 2500 6000 2500
Wire Wire Line
	9450 2300 9450 2450
Text Label 6000 2300 0    50   ~ 0
AVDD2
Text Label 6000 2400 0    50   ~ 0
AVDD1
Text Label 6000 2500 0    50   ~ 0
DVDD
Text Label 4600 3550 1    50   ~ 0
DVDD
Text Label 4500 3550 1    50   ~ 0
AVDD1
Text Label 4400 3550 1    50   ~ 0
AVDD2
Wire Wire Line
	4850 6050 4950 6050
Wire Wire Line
	4750 6050 4850 6050
Wire Wire Line
	6650 4650 7300 4650
Wire Wire Line
	6950 4550 7300 4550
Wire Wire Line
	5700 4550 6650 4550
$Comp
L Device:CP C11
U 1 1
P 6800 4550
F 0 "C11" V 7050 4550 50  0000 C CNN
F 1 "470μF" V 6950 4550 50  0000 C CNN
F 2 "Vishay:CAPPM7343X430N" H 6838 4400 50  0001 C CNN
F 3 "https://www.mouser.com/datasheet/2/427/293d-1763499.pdf" H 6800 4550 50  0001 C CNN
F 4 "1.3" H 7050 4650 50  0001 C CNN "Price"
F 5 "74-293D477X9010E2TE3" V 6800 4550 50  0001 C CNN "Vendor Part #"
F 6 "Mouser" H 7050 4650 50  0001 C CNN "Vendor"
	1    6800 4550
	0    -1   -1   0   
$EndComp
$Comp
L CM108:CM108B IC1
U 1 1
P 4200 3750
F 0 "IC1" H 4050 3950 50  0000 C CNN
F 1 "CM108B" H 4050 3850 50  0000 C CNN
F 2 "Package_QFP:LQFP-48_7x7mm_P0.5mm" H 5550 3750 50  0001 L CNN
F 3 "https://www.cmedia.com.tw/support/download_center/38" H 5550 3650 50  0001 L CNN
F 4 "" H 5550 3550 50  0001 L CNN "Description"
F 5 "" H 5550 3450 50  0001 L CNN "Height"
F 6 "" H 5550 3150 50  0001 L CNN "Manufacturer_Name"
F 7 "" H 5550 3050 50  0001 L CNN "Manufacturer_Part_Number"
F 8 "1.64" H 4200 3750 50  0001 C CNN "Price"
F 9 "Symmetry" H 4200 3750 50  0001 C CNN "Vendor"
F 10 "CM108B" H 4200 3750 50  0001 C CNN "Vendor Part #"
	1    4200 3750
	1    0    0    -1  
$EndComp
NoConn ~ 4000 4400
NoConn ~ 4000 4600
NoConn ~ 5700 4050
NoConn ~ 5700 4150
NoConn ~ 5700 4250
NoConn ~ 5700 4450
NoConn ~ 5700 4750
Wire Wire Line
	4950 6050 5050 6050
Connection ~ 4950 6050
Wire Wire Line
	4750 6050 4650 6050
Connection ~ 4750 6050
NoConn ~ 4000 5150
NoConn ~ 4000 5250
NoConn ~ 4000 5350
NoConn ~ 4000 5500
NoConn ~ 4000 5600
NoConn ~ 4000 5700
NoConn ~ 4000 5800
$Comp
L power:GND #PWR0101
U 1 1
P 3750 5150
F 0 "#PWR0101" H 3750 4900 50  0001 C CNN
F 1 "GND" H 3755 4977 50  0001 C CNN
F 2 "" H 3750 5150 50  0001 C CNN
F 3 "" H 3750 5150 50  0001 C CNN
	1    3750 5150
	1    0    0    -1  
$EndComp
Wire Wire Line
	4000 5050 3750 5050
Wire Wire Line
	3750 5050 3750 5150
Wire Wire Line
	4000 4900 3750 4900
Wire Wire Line
	3750 4900 3750 5050
Connection ~ 3750 5050
$Comp
L Graphic:Logo_Open_Hardware_Small LOGO1
U 1 1
P 10900 6850
F 0 "LOGO1" H 10900 7125 50  0001 C CNN
F 1 "Logo_Open_Hardware_Small" H 10900 6625 50  0001 C CNN
F 2 "Symbol:OSHW-Logo2_9.8x8mm_SilkScreen" H 10900 6850 50  0001 C CNN
F 3 "~" H 10900 6850 50  0001 C CNN
	1    10900 6850
	1    0    0    -1  
$EndComp
$EndSCHEMATC
